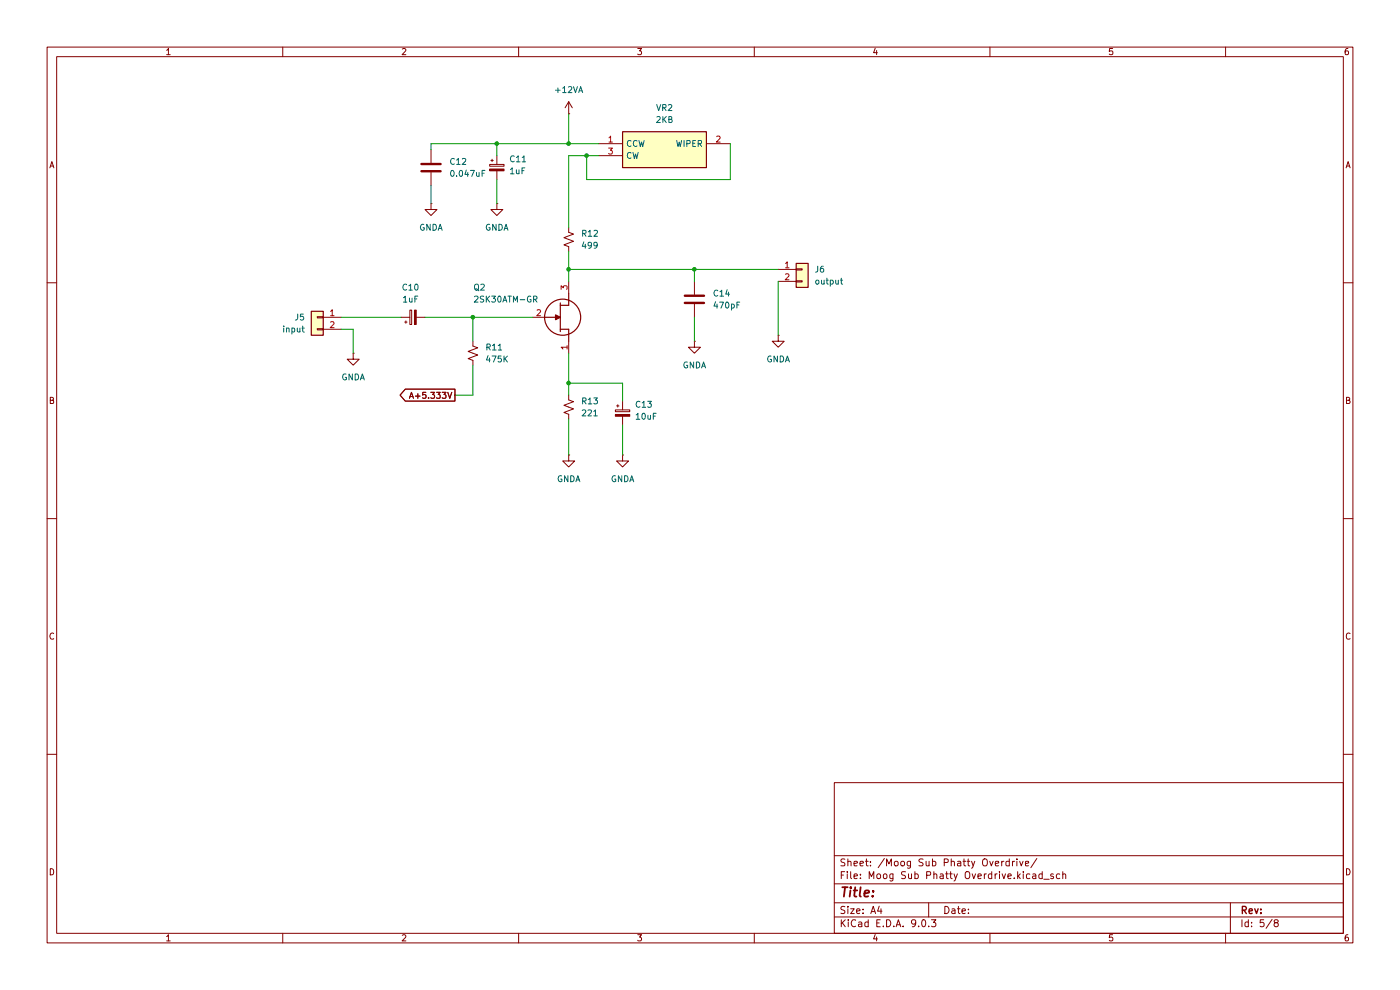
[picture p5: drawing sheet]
(kicad_sch
 (version 20250114)
 (generator "eeschema")
 (generator_version "9.0")
 (paper "A4")
 (lib_symbols
  (symbol "Connector_Generic:Conn_01x02"
   (pin_names
    (offset 1.016) (hide yes)) (exclude_from_sim no) (in_bom yes) (on_board yes)
   (property "Reference" "J" (at 0 2.54 0) (effects (font (size 1.27 1.27))))
   (property "Value" "Conn_01x02" (at 0 -5.08 0) (effects (font (size 1.27 1.27))))
   (property "Footprint" "" (at 0 0 0) (effects (font (size 1.27 1.27)) (hide yes)))
   (property "Datasheet" "~" (at 0 0 0) (effects (font (size 1.27 1.27)) (hide yes)))
   (property "Description" "Generic connector, single row, 01x02, script generated (kicad-library-utils/schlib/autogen/connector/)" (at 0 0 0) (effects (font (size 1.27 1.27)) (hide yes)))
   (symbol "Conn_01x02_1_1"
    (rectangle (start -1.27 1.27) (end 1.27 -3.81) (stroke (width 0.254) (type default)) (fill (type background)))
    (rectangle (start -1.27 0.127) (end 0 -0.127) (stroke (width 0.1524) (type default)) (fill (type none)))
    (rectangle (start -1.27 -2.413) (end 0 -2.667) (stroke (width 0.1524) (type default)) (fill (type none)))
    (pin passive line (at -5.08 0 0) (length 3.81) (name "Pin_1" (effects (font (size 1.27 1.27)))) (number "1" (effects (font (size 1.27 1.27)))))
    (pin passive line (at -5.08 -2.54 0) (length 3.81) (name "Pin_2" (effects (font (size 1.27 1.27)))) (number "2" (effects (font (size 1.27 1.27))))))
   (embedded_fonts no))
  (symbol "Device:C"
   (pin_numbers (hide yes))
   (pin_names
    (offset 0.254)) (exclude_from_sim no) (in_bom yes) (on_board yes)
   (property "Reference" "C" (at 0.635 2.54 0) (effects (font (size 1.27 1.27)) (justify left)))
   (property "Value" "C" (at 0.635 -2.54 0) (effects (font (size 1.27 1.27)) (justify left)))
   (property "Footprint" "" (at 0.9652 -3.81 0) (effects (font (size 1.27 1.27)) (hide yes)))
   (property "Datasheet" "~" (at 0 0 0) (effects (font (size 1.27 1.27)) (hide yes)))
   (property "Description" "Unpolarized capacitor" (at 0 0 0) (effects (font (size 1.27 1.27)) (hide yes)))
   (symbol "C_0_1"
    (polyline (pts (xy -2.032 0.762) (xy 2.032 0.762)) (stroke (width 0.508) (type default)) (fill (type none)))
    (polyline (pts (xy -2.032 -0.762) (xy 2.032 -0.762)) (stroke (width 0.508) (type default)) (fill (type none))))
   (symbol "C_1_1"
    (pin passive line (at 0 3.81 270) (length 2.794) (name "~" (effects (font (size 1.27 1.27)))) (number "1" (effects (font (size 1.27 1.27)))))
    (pin passive line (at 0 -3.81 90) (length 2.794) (name "~" (effects (font (size 1.27 1.27)))) (number "2" (effects (font (size 1.27 1.27))))))
   (embedded_fonts no))
  (symbol "Device:C_Polarized_Small"
   (pin_numbers (hide yes))
   (pin_names
    (offset 0.254) (hide yes)) (exclude_from_sim no) (in_bom yes) (on_board yes)
   (property "Reference" "C" (at 0.254 1.778 0) (effects (font (size 1.27 1.27)) (justify left)))
   (property "Value" "C_Polarized_Small" (at 0.254 -2.032 0) (effects (font (size 1.27 1.27)) (justify left)))
   (property "Footprint" "" (at 0 0 0) (effects (font (size 1.27 1.27)) (hide yes)))
   (property "Datasheet" "~" (at 0 0 0) (effects (font (size 1.27 1.27)) (hide yes)))
   (property "Description" "Polarized capacitor, small symbol" (at 0 0 0) (effects (font (size 1.27 1.27)) (hide yes)))
   (symbol "C_Polarized_Small_0_1"
    (rectangle (start -1.524 0.6858) (end 1.524 0.3048) (stroke (width 0) (type default)) (fill (type none)))
    (rectangle (start -1.524 -0.3048) (end 1.524 -0.6858) (stroke (width 0) (type default)) (fill (type outline)))
    (polyline (pts (xy -1.27 1.524) (xy -0.762 1.524)) (stroke (width 0) (type default)) (fill (type none)))
    (polyline (pts (xy -1.016 1.27) (xy -1.016 1.778)) (stroke (width 0) (type default)) (fill (type none))))
   (symbol "C_Polarized_Small_1_1"
    (pin passive line (at 0 2.54 270) (length 1.8542) (name "~" (effects (font (size 1.27 1.27)))) (number "1" (effects (font (size 1.27 1.27)))))
    (pin passive line (at 0 -2.54 90) (length 1.8542) (name "~" (effects (font (size 1.27 1.27)))) (number "2" (effects (font (size 1.27 1.27))))))
   (embedded_fonts no))
  (symbol "Device:R_Small_US"
   (pin_numbers (hide yes))
   (pin_names
    (offset 0.254) (hide yes)) (exclude_from_sim no) (in_bom yes) (on_board yes)
   (property "Reference" "R" (at 0.762 0.508 0) (effects (font (size 1.27 1.27)) (justify left)))
   (property "Value" "R_Small_US" (at 0.762 -1.016 0) (effects (font (size 1.27 1.27)) (justify left)))
   (property "Footprint" "" (at 0 0 0) (effects (font (size 1.27 1.27)) (hide yes)))
   (property "Datasheet" "~" (at 0 0 0) (effects (font (size 1.27 1.27)) (hide yes)))
   (property "Description" "Resistor, small US symbol" (at 0 0 0) (effects (font (size 1.27 1.27)) (hide yes)))
   (symbol "R_Small_US_1_1"
    (polyline (pts (xy 0 1.524) (xy 1.016 1.143) (xy 0 0.762) (xy -1.016 0.381) (xy 0 0)) (stroke (width 0) (type default)) (fill (type none)))
    (polyline (pts (xy 0 0) (xy 1.016 -0.381) (xy 0 -0.762) (xy -1.016 -1.143) (xy 0 -1.524)) (stroke (width 0) (type default)) (fill (type none)))
    (pin passive line (at 0 2.54 270) (length 1.016) (name "~" (effects (font (size 1.27 1.27)))) (number "1" (effects (font (size 1.27 1.27)))))
    (pin passive line (at 0 -2.54 90) (length 1.016) (name "~" (effects (font (size 1.27 1.27)))) (number "2" (effects (font (size 1.27 1.27))))))
   (embedded_fonts no))
  (symbol "SamacSys_Parts:2SK30ATM-GR"
   (pin_names (hide yes)) (exclude_from_sim no) (in_bom yes) (on_board yes)
   (property "Reference" "Q" (at 11.43 1.27 0) (effects (font (size 1.27 1.27)) (justify left top)))
   (property "Value" "2SK30ATM-GR" (at 11.43 -1.27 0) (effects (font (size 1.27 1.27)) (justify left top)))
   (property "Footprint" "2SK30ATMGR" (at 11.43 -101.27 0) (effects (font (size 1.27 1.27)) (justify left top) (hide yes)))
   (property "Datasheet" "https://www.tme.com/Document/45d943f10ed9aea181b6891d1cca0ac1/2SK30A.pdf" (at 11.43 -201.27 0) (effects (font (size 1.27 1.27)) (justify left top) (hide yes)))
   (property "Description" "Transistor: N-JFET; unipolar; 50V; 6.5mA; TO92" (at 0 0 0) (effects (font (size 1.27 1.27)) (hide yes)))
   (property "Height" "6.5" (at 11.43 -401.27 0) (effects (font (size 1.27 1.27)) (justify left top) (hide yes)))
   (property "Manufacturer_Name" "Toshiba" (at 11.43 -501.27 0) (effects (font (size 1.27 1.27)) (justify left top) (hide yes)))
   (property "Manufacturer_Part_Number" "2SK30ATM-GR" (at 11.43 -601.27 0) (effects (font (size 1.27 1.27)) (justify left top) (hide yes)))
   (property "Mouser Part Number" "" (at 11.43 -701.27 0) (effects (font (size 1.27 1.27)) (justify left top) (hide yes)))
   (property "Mouser Price/Stock" "" (at 11.43 -801.27 0) (effects (font (size 1.27 1.27)) (justify left top) (hide yes)))
   (property "Arrow Part Number" "" (at 11.43 -901.27 0) (effects (font (size 1.27 1.27)) (justify left top) (hide yes)))
   (property "Arrow Price/Stock" "" (at 11.43 -1001.27 0) (effects (font (size 1.27 1.27)) (justify left top) (hide yes)))
   (symbol "2SK30ATM-GR_1_1"
    (polyline (pts (xy 2.54 0) (xy 5.842 0)) (stroke (width 0.254) (type default)) (fill (type none)))
    (polyline (pts (xy 5.842 3.048) (xy 5.842 -3.048)) (stroke (width 0.254) (type default)) (fill (type none)))
    (polyline (pts (xy 5.842 0) (xy 4.826 -0.508) (xy 4.826 0.508) (xy 5.842 0)) (stroke (width 0.254) (type default)) (fill (type outline)))
    (polyline (pts (xy 5.842 -2.54) (xy 7.62 -2.54)) (stroke (width 0.254) (type default)) (fill (type none)))
    (circle (center 6.35 0) (radius 3.81) (stroke (width 0.254) (type default)) (fill (type none)))
    (polyline (pts (xy 7.62 2.54) (xy 5.842 2.54)) (stroke (width 0.254) (type default)) (fill (type none)))
    (polyline (pts (xy 7.62 2.54) (xy 7.62 5.08)) (stroke (width 0.254) (type default)) (fill (type none)))
    (polyline (pts (xy 7.62 -5.08) (xy 7.62 -2.54)) (stroke (width 0.254) (type default)) (fill (type none)))
    (pin passive line (at 0 0 0) (length 2.54) (name "G" (effects (font (size 1.27 1.27)))) (number "2" (effects (font (size 1.27 1.27)))))
    (pin passive line (at 7.62 7.62 270) (length 2.54) (name "D" (effects (font (size 1.27 1.27)))) (number "3" (effects (font (size 1.27 1.27)))))
    (pin passive line (at 7.62 -7.62 90) (length 2.54) (name "S" (effects (font (size 1.27 1.27)))) (number "1" (effects (font (size 1.27 1.27))))))
   (embedded_fonts no))
  (symbol "SamacSys_Parts:3362P-1-103LF" (exclude_from_sim no) (in_bom yes) (on_board yes)
   (property "Reference" "VR" (at 24.13 7.62 0) (effects (font (size 1.27 1.27)) (justify left top)))
   (property "Value" "3362P-1-103LF" (at 24.13 5.08 0) (effects (font (size 1.27 1.27)) (justify left top)))
   (property "Footprint" "3362P_1" (at 24.13 -94.92 0) (effects (font (size 1.27 1.27)) (justify left top) (hide yes)))
   (property "Datasheet" "https://datasheet.datasheetarchive.com/originals/distributors/SFDatasheet-6/sf-000139931.pdf" (at 24.13 -194.92 0) (effects (font (size 1.27 1.27)) (justify left top) (hide yes)))
   (property "Description" "10k, Through Hole Trimmer Potentiometer 0.5W Top Adjust Bourns, 3362" (at 0 0 0) (effects (font (size 1.27 1.27)) (hide yes)))
   (property "Height" "" (at 24.13 -394.92 0) (effects (font (size 1.27 1.27)) (justify left top) (hide yes)))
   (property "Manufacturer_Name" "Bourns" (at 24.13 -494.92 0) (effects (font (size 1.27 1.27)) (justify left top) (hide yes)))
   (property "Manufacturer_Part_Number" "3362P-1-103LF" (at 24.13 -594.92 0) (effects (font (size 1.27 1.27)) (justify left top) (hide yes)))
   (property "Mouser Part Number" "652-3362P-1-103LF" (at 24.13 -694.92 0) (effects (font (size 1.27 1.27)) (justify left top) (hide yes)))
   (property "Mouser Price/Stock" "https://www.mouser.co.uk/ProductDetail/Bourns/3362P-1-103LF?qs=tS7CBNq%252BQ07BavGNEQud%252BA%3D%3D" (at 24.13 -794.92 0) (effects (font (size 1.27 1.27)) (justify left top) (hide yes)))
   (property "Arrow Part Number" "3362P-1-103LF" (at 24.13 -894.92 0) (effects (font (size 1.27 1.27)) (justify left top) (hide yes)))
   (property "Arrow Price/Stock" "https://www.arrow.com/en/products/3362p-1-103lf/bourns?utm_currency=USD&region=nac" (at 24.13 -994.92 0) (effects (font (size 1.27 1.27)) (justify left top) (hide yes)))
   (symbol "3362P-1-103LF_1_1"
    (rectangle (start 5.08 2.54) (end 22.86 -5.08) (stroke (width 0.254) (type default)) (fill (type background)))
    (pin passive line (at 0 0 0) (length 5.08) (name "CCW" (effects (font (size 1.27 1.27)))) (number "1" (effects (font (size 1.27 1.27)))))
    (pin passive line (at 0 -2.54 0) (length 5.08) (name "CW" (effects (font (size 1.27 1.27)))) (number "3" (effects (font (size 1.27 1.27)))))
    (pin passive line (at 27.94 0 180) (length 5.08) (name "WIPER" (effects (font (size 1.27 1.27)))) (number "2" (effects (font (size 1.27 1.27))))))
   (embedded_fonts no))
  (symbol "power:+12VA"
   (power)
   (pin_numbers (hide yes))
   (pin_names
    (offset 0) (hide yes)) (exclude_from_sim no) (in_bom yes) (on_board yes)
   (property "Reference" "#PWR" (at 0 -3.81 0) (effects (font (size 1.27 1.27)) (hide yes)))
   (property "Value" "+12VA" (at 0 3.556 0) (effects (font (size 1.27 1.27))))
   (property "Footprint" "" (at 0 0 0) (effects (font (size 1.27 1.27)) (hide yes)))
   (property "Datasheet" "" (at 0 0 0) (effects (font (size 1.27 1.27)) (hide yes)))
   (property "Description" "Power symbol creates a global label with name \"+12VA\"" (at 0 0 0) (effects (font (size 1.27 1.27)) (hide yes)))
   (symbol "+12VA_0_1"
    (polyline (pts (xy -0.762 1.27) (xy 0 2.54)) (stroke (width 0) (type default)) (fill (type none)))
    (polyline (pts (xy 0 2.54) (xy 0.762 1.27)) (stroke (width 0) (type default)) (fill (type none)))
    (polyline (pts (xy 0 0) (xy 0 2.54)) (stroke (width 0) (type default)) (fill (type none))))
   (symbol "+12VA_1_1"
    (pin power_in line (at 0 0 90) (length 0) (name "~" (effects (font (size 1.27 1.27)))) (number "1" (effects (font (size 1.27 1.27))))))
   (embedded_fonts no))
  (symbol "power:GNDA"
   (power)
   (pin_numbers (hide yes))
   (pin_names
    (offset 0) (hide yes)) (exclude_from_sim no) (in_bom yes) (on_board yes)
   (property "Reference" "#PWR" (at 0 -6.35 0) (effects (font (size 1.27 1.27)) (hide yes)))
   (property "Value" "GNDA" (at 0 -3.81 0) (effects (font (size 1.27 1.27))))
   (property "Footprint" "" (at 0 0 0) (effects (font (size 1.27 1.27)) (hide yes)))
   (property "Datasheet" "" (at 0 0 0) (effects (font (size 1.27 1.27)) (hide yes)))
   (property "Description" "Power symbol creates a global label with name \"GNDA\" , analog ground" (at 0 0 0) (effects (font (size 1.27 1.27)) (hide yes)))
   (symbol "GNDA_0_1"
    (polyline (pts (xy 0 0) (xy 0 -1.27) (xy 1.27 -1.27) (xy 0 -2.54) (xy -1.27 -1.27) (xy 0 -1.27)) (stroke (width 0) (type default)) (fill (type none))))
   (symbol "GNDA_1_1"
    (pin power_in line (at 0 0 270) (length 0) (name "~" (effects (font (size 1.27 1.27)))) (number "1" (effects (font (size 1.27 1.27))))))
   (embedded_fonts no)))
 (junction
  (at 120.65 30.48)
  (diameter 0)
  (color 0 0 0 0))
 (junction
  (at 124.46 33.02)
  (diameter 0)
  (color 0 0 0 0))
 (junction
  (at 147.32 57.15)
  (diameter 0)
  (color 0 0 0 0))
 (junction
  (at 120.65 57.15)
  (diameter 0)
  (color 0 0 0 0))
 (junction
  (at 105.41 30.48)
  (diameter 0)
  (color 0 0 0 0))
 (junction
  (at 100.33 67.31)
  (diameter 0)
  (color 0 0 0 0))
 (junction
  (at 120.65 81.28)
  (diameter 0)
  (color 0 0 0 0))
 (wire
  (pts (xy 100.33 77.47) (xy 100.33 83.82))
  (stroke (width 0) (type default)))
 (wire
  (pts (xy 100.33 67.31) (xy 113.03 67.31))
  (stroke (width 0) (type default)))
 (wire
  (pts (xy 100.33 67.31) (xy 100.33 72.39))
  (stroke (width 0) (type default)))
 (wire
  (pts (xy 120.65 57.15) (xy 120.65 59.69))
  (stroke (width 0) (type default)))
 (wire
  (pts (xy 120.65 57.15) (xy 147.32 57.15))
  (stroke (width 0) (type default)))
 (wire
  (pts (xy 124.46 33.02) (xy 120.65 33.02))
  (stroke (width 0) (type default)))
 (wire
  (pts (xy 91.44 31.75) (xy 91.44 30.48))
  (stroke (width 0) (type default)))
 (wire
  (pts (xy 147.32 57.15) (xy 147.32 59.69))
  (stroke (width 0) (type default)))
 (wire
  (pts (xy 91.44 30.48) (xy 105.41 30.48))
  (stroke (width 0) (type default)))
 (wire
  (pts (xy 154.94 38.1) (xy 154.94 30.48))
  (stroke (width 0) (type default)))
 (wire
  (pts (xy 147.32 67.31) (xy 147.32 72.39))
  (stroke (width 0) (type default)))
 (wire
  (pts (xy 124.46 38.1) (xy 154.94 38.1))
  (stroke (width 0) (type default)))
 (wire
  (pts (xy 120.65 81.28) (xy 120.65 83.82))
  (stroke (width 0) (type default)))
 (wire
  (pts (xy 105.41 38.1) (xy 105.41 43.18))
  (stroke (width 0) (type default)))
 (wire
  (pts (xy 124.46 33.02) (xy 124.46 38.1))
  (stroke (width 0) (type default)))
 (wire
  (pts (xy 165.1 59.69) (xy 165.1 71.12))
  (stroke (width 0) (type default)))
 (wire
  (pts (xy 120.65 33.02) (xy 120.65 48.26))
  (stroke (width 0) (type default)))
 (wire
  (pts (xy 91.44 39.37) (xy 91.44 43.18))
  (stroke (width 0) (type default)))
 (wire
  (pts (xy 90.17 67.31) (xy 100.33 67.31))
  (stroke (width 0) (type default)))
 (wire
  (pts (xy 105.41 30.48) (xy 120.65 30.48))
  (stroke (width 0) (type default)))
 (wire
  (pts (xy 100.33 83.82) (xy 96.52 83.82))
  (stroke (width 0) (type default)))
 (wire
  (pts (xy 132.08 90.17) (xy 132.08 96.52))
  (stroke (width 0) (type default)))
 (wire
  (pts (xy 120.65 30.48) (xy 120.65 24.13))
  (stroke (width 0) (type default)))
 (wire
  (pts (xy 147.32 57.15) (xy 165.1 57.15))
  (stroke (width 0) (type default)))
 (wire
  (pts (xy 132.08 81.28) (xy 132.08 85.09))
  (stroke (width 0) (type default)))
 (wire
  (pts (xy 120.65 53.34) (xy 120.65 57.15))
  (stroke (width 0) (type default)))
 (wire
  (pts (xy 120.65 30.48) (xy 127 30.48))
  (stroke (width 0) (type default)))
 (wire
  (pts (xy 120.65 74.93) (xy 120.65 81.28))
  (stroke (width 0) (type default)))
 (wire
  (pts (xy 74.93 69.85) (xy 74.93 74.93))
  (stroke (width 0) (type default)))
 (wire
  (pts (xy 105.41 30.48) (xy 105.41 33.02))
  (stroke (width 0) (type default)))
 (wire
  (pts (xy 120.65 81.28) (xy 132.08 81.28))
  (stroke (width 0) (type default)))
 (wire
  (pts (xy 127 33.02) (xy 124.46 33.02))
  (stroke (width 0) (type default)))
 (wire
  (pts (xy 72.39 67.31) (xy 85.09 67.31))
  (stroke (width 0) (type default)))
 (wire
  (pts (xy 120.65 88.9) (xy 120.65 96.52))
  (stroke (width 0) (type default)))
 (wire
  (pts (xy 72.39 69.85) (xy 74.93 69.85))
  (stroke (width 0) (type default)))
 (global_label "A+5.333V"
  (shape output)
  (at 96.52 83.82 180)
  (fields_autoplaced yes)
  (effects (font (size 1.27 1.27)) (justify right))
  (property "Intersheetrefs" "${INTERSHEET_REFS}" (at 84.3424 83.82 0) (effects (font (size 1.27 1.27)) (justify right) (hide yes))))
 (symbol
  (lib_id "Device:C_Polarized_Small")
  (at 132.08 87.63 0)
  (unit 1)
  (exclude_from_sim no)
  (in_bom yes)
  (on_board yes)
  (dnp no)
  (fields_autoplaced yes)
  (property "Reference" "C13" (at 134.62 85.8138 0) (effects (font (size 1.27 1.27)) (justify left)))
  (property "Value" "10uF" (at 134.62 88.3538 0) (effects (font (size 1.27 1.27)) (justify left)))
  (property "Footprint" "Capacitor_THT:CP_Radial_D5.0mm_P2.50mm" (at 132.08 87.63 0) (effects (font (size 1.27 1.27)) (hide yes)))
  (property "Datasheet" "~" (at 132.08 87.63 0) (effects (font (size 1.27 1.27)) (hide yes)))
  (property "Description" "Polarized capacitor, small symbol" (at 132.08 87.63 0) (effects (font (size 1.27 1.27)) (hide yes)))
  (property "Sim.Type" "" (at 132.08 87.63 0) (effects (font (size 1.27 1.27)) (hide yes)))
  (pin "2")
  (pin "1"))
 (symbol
  (lib_id "power:GNDA")
  (at 147.32 72.39 0)
  (unit 1)
  (exclude_from_sim no)
  (in_bom yes)
  (on_board yes)
  (dnp no)
  (fields_autoplaced yes)
  (property "Reference" "#PWR027" (at 147.32 78.74 0) (effects (font (size 1.27 1.27)) (hide yes)))
  (property "Value" "GNDA" (at 147.32 77.47 0) (effects (font (size 1.27 1.27))))
  (property "Footprint" "" (at 147.32 72.39 0) (effects (font (size 1.27 1.27)) (hide yes)))
  (property "Datasheet" "" (at 147.32 72.39 0) (effects (font (size 1.27 1.27)) (hide yes)))
  (property "Description" "Power symbol creates a global label with name \"GNDA\" , analog ground" (at 147.32 72.39 0) (effects (font (size 1.27 1.27)) (hide yes)))
  (pin "1"))
 (symbol
  (lib_id "power:GNDA")
  (at 132.08 96.52 0)
  (unit 1)
  (exclude_from_sim no)
  (in_bom yes)
  (on_board yes)
  (dnp no)
  (fields_autoplaced yes)
  (property "Reference" "#PWR026" (at 132.08 102.87 0) (effects (font (size 1.27 1.27)) (hide yes)))
  (property "Value" "GNDA" (at 132.08 101.6 0) (effects (font (size 1.27 1.27))))
  (property "Footprint" "" (at 132.08 96.52 0) (effects (font (size 1.27 1.27)) (hide yes)))
  (property "Datasheet" "" (at 132.08 96.52 0) (effects (font (size 1.27 1.27)) (hide yes)))
  (property "Description" "Power symbol creates a global label with name \"GNDA\" , analog ground" (at 132.08 96.52 0) (effects (font (size 1.27 1.27)) (hide yes)))
  (pin "1"))
 (symbol
  (lib_id "SamacSys_Parts:3362P-1-103LF")
  (at 127 30.48 0)
  (unit 1)
  (exclude_from_sim no)
  (in_bom yes)
  (on_board yes)
  (dnp no)
  (fields_autoplaced yes)
  (property "Reference" "VR2" (at 140.97 22.86 0) (effects (font (size 1.27 1.27))))
  (property "Value" "2KB" (at 140.97 25.4 0) (effects (font (size 1.27 1.27))))
  (property "Footprint" "SamacSys_parts:3362P_1" (at 151.13 125.4 0) (effects (font (size 1.27 1.27)) (justify left top) (hide yes)))
  (property "Datasheet" "https://datasheet.datasheetarchive.com/originals/distributors/SFDatasheet-6/sf-000139931.pdf" (at 151.13 225.4 0) (effects (font (size 1.27 1.27)) (justify left top) (hide yes)))
  (property "Description" "10k, Through Hole Trimmer Potentiometer 0.5W Top Adjust Bourns, 3362" (at 127 30.48 0) (effects (font (size 1.27 1.27)) (hide yes)))
  (property "Height" "" (at 151.13 425.4 0) (effects (font (size 1.27 1.27)) (justify left top) (hide yes)))
  (property "Manufacturer_Name" "Bourns" (at 151.13 525.4 0) (effects (font (size 1.27 1.27)) (justify left top) (hide yes)))
  (property "Manufacturer_Part_Number" "3362P-1-103LF" (at 151.13 625.4 0) (effects (font (size 1.27 1.27)) (justify left top) (hide yes)))
  (property "Mouser Part Number" "652-3362P-1-103LF" (at 151.13 725.4 0) (effects (font (size 1.27 1.27)) (justify left top) (hide yes)))
  (property "Mouser Price/Stock" "https://www.mouser.co.uk/ProductDetail/Bourns/3362P-1-103LF?qs=tS7CBNq%252BQ07BavGNEQud%252BA%3D%3D" (at 151.13 825.4 0) (effects (font (size 1.27 1.27)) (justify left top) (hide yes)))
  (property "Arrow Part Number" "3362P-1-103LF" (at 151.13 925.4 0) (effects (font (size 1.27 1.27)) (justify left top) (hide yes)))
  (property "Arrow Price/Stock" "https://www.arrow.com/en/products/3362p-1-103lf/bourns?utm_currency=USD&region=nac" (at 151.13 1025.4 0) (effects (font (size 1.27 1.27)) (justify left top) (hide yes)))
  (property "Sim.Type" "" (at 127 30.48 0) (effects (font (size 1.27 1.27)) (hide yes)))
  (pin "3")
  (pin "2")
  (pin "1"))
 (symbol
  (lib_id "Device:R_Small_US")
  (at 120.65 50.8 0)
  (unit 1)
  (exclude_from_sim no)
  (in_bom yes)
  (on_board yes)
  (dnp no)
  (fields_autoplaced yes)
  (property "Reference" "R12" (at 123.19 49.5299 0) (effects (font (size 1.27 1.27)) (justify left)))
  (property "Value" "499" (at 123.19 52.0699 0) (effects (font (size 1.27 1.27)) (justify left)))
  (property "Footprint" "Resistor_THT:R_Axial_DIN0204_L3.6mm_D1.6mm_P2.54mm_Vertical" (at 120.65 50.8 0) (effects (font (size 1.27 1.27)) (hide yes)))
  (property "Datasheet" "~" (at 120.65 50.8 0) (effects (font (size 1.27 1.27)) (hide yes)))
  (property "Description" "Resistor, small US symbol" (at 120.65 50.8 0) (effects (font (size 1.27 1.27)) (hide yes)))
  (property "Sim.Type" "" (at 120.65 50.8 0) (effects (font (size 1.27 1.27)) (hide yes)))
  (pin "2")
  (pin "1"))
 (symbol
  (lib_id "Device:C_Polarized_Small")
  (at 105.41 35.56 0)
  (unit 1)
  (exclude_from_sim no)
  (in_bom yes)
  (on_board yes)
  (dnp no)
  (fields_autoplaced yes)
  (property "Reference" "C11" (at 107.95 33.7438 0) (effects (font (size 1.27 1.27)) (justify left)))
  (property "Value" "1uF" (at 107.95 36.2838 0) (effects (font (size 1.27 1.27)) (justify left)))
  (property "Footprint" "Capacitor_THT:CP_Radial_D5.0mm_P2.50mm" (at 105.41 35.56 0) (effects (font (size 1.27 1.27)) (hide yes)))
  (property "Datasheet" "~" (at 105.41 35.56 0) (effects (font (size 1.27 1.27)) (hide yes)))
  (property "Description" "Polarized capacitor, small symbol" (at 105.41 35.56 0) (effects (font (size 1.27 1.27)) (hide yes)))
  (property "Sim.Type" "" (at 105.41 35.56 0) (effects (font (size 1.27 1.27)) (hide yes)))
  (pin "2")
  (pin "1"))
 (symbol
  (lib_id "power:GNDA")
  (at 165.1 71.12 0)
  (unit 1)
  (exclude_from_sim no)
  (in_bom yes)
  (on_board yes)
  (dnp no)
  (fields_autoplaced yes)
  (property "Reference" "#PWR020" (at 165.1 77.47 0) (effects (font (size 1.27 1.27)) (hide yes)))
  (property "Value" "GNDA" (at 165.1 76.2 0) (effects (font (size 1.27 1.27))))
  (property "Footprint" "" (at 165.1 71.12 0) (effects (font (size 1.27 1.27)) (hide yes)))
  (property "Datasheet" "" (at 165.1 71.12 0) (effects (font (size 1.27 1.27)) (hide yes)))
  (property "Description" "Power symbol creates a global label with name \"GNDA\" , analog ground" (at 165.1 71.12 0) (effects (font (size 1.27 1.27)) (hide yes)))
  (pin "1"))
 (symbol
  (lib_id "power:GNDA")
  (at 74.93 74.93 0)
  (unit 1)
  (exclude_from_sim no)
  (in_bom yes)
  (on_board yes)
  (dnp no)
  (fields_autoplaced yes)
  (property "Reference" "#PWR019" (at 74.93 81.28 0) (effects (font (size 1.27 1.27)) (hide yes)))
  (property "Value" "GNDA" (at 74.93 80.01 0) (effects (font (size 1.27 1.27))))
  (property "Footprint" "" (at 74.93 74.93 0) (effects (font (size 1.27 1.27)) (hide yes)))
  (property "Datasheet" "" (at 74.93 74.93 0) (effects (font (size 1.27 1.27)) (hide yes)))
  (property "Description" "Power symbol creates a global label with name \"GNDA\" , analog ground" (at 74.93 74.93 0) (effects (font (size 1.27 1.27)) (hide yes)))
  (pin "1"))
 (symbol
  (lib_id "Device:R_Small_US")
  (at 120.65 86.36 0)
  (unit 1)
  (exclude_from_sim no)
  (in_bom yes)
  (on_board yes)
  (dnp no)
  (fields_autoplaced yes)
  (property "Reference" "R13" (at 123.19 85.0899 0) (effects (font (size 1.27 1.27)) (justify left)))
  (property "Value" "221" (at 123.19 87.6299 0) (effects (font (size 1.27 1.27)) (justify left)))
  (property "Footprint" "Resistor_THT:R_Axial_DIN0204_L3.6mm_D1.6mm_P2.54mm_Vertical" (at 120.65 86.36 0) (effects (font (size 1.27 1.27)) (hide yes)))
  (property "Datasheet" "~" (at 120.65 86.36 0) (effects (font (size 1.27 1.27)) (hide yes)))
  (property "Description" "Resistor, small US symbol" (at 120.65 86.36 0) (effects (font (size 1.27 1.27)) (hide yes)))
  (property "Sim.Type" "" (at 120.65 86.36 0) (effects (font (size 1.27 1.27)) (hide yes)))
  (pin "2")
  (pin "1"))
 (symbol
  (lib_id "Connector_Generic:Conn_01x02")
  (at 170.18 57.15 0)
  (unit 1)
  (exclude_from_sim no)
  (in_bom yes)
  (on_board yes)
  (dnp no)
  (property "Reference" "J6" (at 172.72 57.1499 0) (effects (font (size 1.27 1.27)) (justify left)))
  (property "Value" "output" (at 172.72 59.6899 0) (effects (font (size 1.27 1.27)) (justify left)))
  (property "Footprint" "Connector_PinHeader_2.54mm:PinHeader_1x02_P2.54mm_Vertical" (at 170.18 57.15 0) (effects (font (size 1.27 1.27)) (hide yes)))
  (property "Datasheet" "~" (at 170.18 57.15 0) (effects (font (size 1.27 1.27)) (hide yes)))
  (property "Description" "Generic connector, single row, 01x02, script generated (kicad-library-utils/schlib/autogen/connector/)" (at 170.18 57.15 0) (effects (font (size 1.27 1.27)) (hide yes)))
  (property "Sim.Type" "" (at 170.18 57.15 0) (effects (font (size 1.27 1.27)) (hide yes)))
  (pin "2")
  (pin "1"))
 (symbol
  (lib_id "power:GNDA")
  (at 91.44 43.18 0)
  (unit 1)
  (exclude_from_sim no)
  (in_bom yes)
  (on_board yes)
  (dnp no)
  (fields_autoplaced yes)
  (property "Reference" "#PWR023" (at 91.44 49.53 0) (effects (font (size 1.27 1.27)) (hide yes)))
  (property "Value" "GNDA" (at 91.44 48.26 0) (effects (font (size 1.27 1.27))))
  (property "Footprint" "" (at 91.44 43.18 0) (effects (font (size 1.27 1.27)) (hide yes)))
  (property "Datasheet" "" (at 91.44 43.18 0) (effects (font (size 1.27 1.27)) (hide yes)))
  (property "Description" "Power symbol creates a global label with name \"GNDA\" , analog ground" (at 91.44 43.18 0) (effects (font (size 1.27 1.27)) (hide yes)))
  (pin "1"))
 (symbol
  (lib_id "Device:R_Small_US")
  (at 100.33 74.93 0)
  (unit 1)
  (exclude_from_sim no)
  (in_bom yes)
  (on_board yes)
  (dnp no)
  (fields_autoplaced yes)
  (property "Reference" "R11" (at 102.87 73.6599 0) (effects (font (size 1.27 1.27)) (justify left)))
  (property "Value" "475K" (at 102.87 76.1999 0) (effects (font (size 1.27 1.27)) (justify left)))
  (property "Footprint" "Resistor_THT:R_Axial_DIN0204_L3.6mm_D1.6mm_P2.54mm_Vertical" (at 100.33 74.93 0) (effects (font (size 1.27 1.27)) (hide yes)))
  (property "Datasheet" "~" (at 100.33 74.93 0) (effects (font (size 1.27 1.27)) (hide yes)))
  (property "Description" "Resistor, small US symbol" (at 100.33 74.93 0) (effects (font (size 1.27 1.27)) (hide yes)))
  (property "Sim.Type" "" (at 100.33 74.93 0) (effects (font (size 1.27 1.27)) (hide yes)))
  (pin "2")
  (pin "1"))
 (symbol
  (lib_id "SamacSys_Parts:2SK30ATM-GR")
  (at 113.03 67.31 0)
  (unit 1)
  (exclude_from_sim no)
  (in_bom yes)
  (on_board yes)
  (dnp no)
  (property "Reference" "Q2" (at 100.33 60.96 0) (effects (font (size 1.27 1.27)) (justify left)))
  (property "Value" "2SK30ATM-GR" (at 100.33 63.5 0) (effects (font (size 1.27 1.27)) (justify left)))
  (property "Footprint" "Package_TO_SOT_THT:TO-92_HandSolder" (at 124.46 168.58 0) (effects (font (size 1.27 1.27)) (justify left top) (hide yes)))
  (property "Datasheet" "https://www.tme.com/Document/45d943f10ed9aea181b6891d1cca0ac1/2SK30A.pdf" (at 124.46 268.58 0) (effects (font (size 1.27 1.27)) (justify left top) (hide yes)))
  (property "Description" "Transistor: N-JFET; unipolar; 50V; 6.5mA; TO92" (at 113.03 67.31 0) (effects (font (size 1.27 1.27)) (hide yes)))
  (property "Height" "6.5" (at 124.46 468.58 0) (effects (font (size 1.27 1.27)) (justify left top) (hide yes)))
  (property "Manufacturer_Name" "Toshiba" (at 124.46 568.58 0) (effects (font (size 1.27 1.27)) (justify left top) (hide yes)))
  (property "Manufacturer_Part_Number" "2SK30ATM-GR" (at 124.46 668.58 0) (effects (font (size 1.27 1.27)) (justify left top) (hide yes)))
  (property "Mouser Part Number" "" (at 124.46 768.58 0) (effects (font (size 1.27 1.27)) (justify left top) (hide yes)))
  (property "Mouser Price/Stock" "" (at 124.46 868.58 0) (effects (font (size 1.27 1.27)) (justify left top) (hide yes)))
  (property "Arrow Part Number" "" (at 124.46 968.58 0) (effects (font (size 1.27 1.27)) (justify left top) (hide yes)))
  (property "Arrow Price/Stock" "" (at 124.46 1068.58 0) (effects (font (size 1.27 1.27)) (justify left top) (hide yes)))
  (property "Sim.Type" "" (at 113.03 67.31 0) (effects (font (size 1.27 1.27)) (hide yes)))
  (pin "1")
  (pin "2")
  (pin "3"))
 (symbol
  (lib_id "power:GNDA")
  (at 120.65 96.52 0)
  (unit 1)
  (exclude_from_sim no)
  (in_bom yes)
  (on_board yes)
  (dnp no)
  (fields_autoplaced yes)
  (property "Reference" "#PWR021" (at 120.65 102.87 0) (effects (font (size 1.27 1.27)) (hide yes)))
  (property "Value" "GNDA" (at 120.65 101.6 0) (effects (font (size 1.27 1.27))))
  (property "Footprint" "" (at 120.65 96.52 0) (effects (font (size 1.27 1.27)) (hide yes)))
  (property "Datasheet" "" (at 120.65 96.52 0) (effects (font (size 1.27 1.27)) (hide yes)))
  (property "Description" "Power symbol creates a global label with name \"GNDA\" , analog ground" (at 120.65 96.52 0) (effects (font (size 1.27 1.27)) (hide yes)))
  (pin "1"))
 (symbol
  (lib_id "Connector_Generic:Conn_01x02")
  (at 67.31 67.31 0)
  (mirror y)
  (unit 1)
  (exclude_from_sim no)
  (in_bom yes)
  (on_board yes)
  (dnp no)
  (property "Reference" "J5" (at 64.77 67.3099 0) (effects (font (size 1.27 1.27)) (justify left)))
  (property "Value" "input" (at 64.77 69.8499 0) (effects (font (size 1.27 1.27)) (justify left)))
  (property "Footprint" "Connector_PinHeader_2.54mm:PinHeader_1x02_P2.54mm_Vertical" (at 67.31 67.31 0) (effects (font (size 1.27 1.27)) (hide yes)))
  (property "Datasheet" "~" (at 67.31 67.31 0) (effects (font (size 1.27 1.27)) (hide yes)))
  (property "Description" "Generic connector, single row, 01x02, script generated (kicad-library-utils/schlib/autogen/connector/)" (at 67.31 67.31 0) (effects (font (size 1.27 1.27)) (hide yes)))
  (property "Sim.Type" "" (at 67.31 67.31 0) (effects (font (size 1.27 1.27)) (hide yes)))
  (pin "2")
  (pin "1"))
 (symbol
  (lib_id "Device:C")
  (at 147.32 63.5 0)
  (unit 1)
  (exclude_from_sim no)
  (in_bom yes)
  (on_board yes)
  (dnp no)
  (fields_autoplaced yes)
  (property "Reference" "C14" (at 151.13 62.2299 0) (effects (font (size 1.27 1.27)) (justify left)))
  (property "Value" "470pF" (at 151.13 64.7699 0) (effects (font (size 1.27 1.27)) (justify left)))
  (property "Footprint" "Capacitor_THT:C_Disc_D5.0mm_W2.5mm_P5.00mm" (at 148.2852 67.31 0) (effects (font (size 1.27 1.27)) (hide yes)))
  (property "Datasheet" "~" (at 147.32 63.5 0) (effects (font (size 1.27 1.27)) (hide yes)))
  (property "Description" "Unpolarized capacitor" (at 147.32 63.5 0) (effects (font (size 1.27 1.27)) (hide yes)))
  (property "Sim.Type" "" (at 147.32 63.5 0) (effects (font (size 1.27 1.27)) (hide yes)))
  (pin "1")
  (pin "2"))
 (symbol
  (lib_id "power:+12VA")
  (at 120.65 24.13 0)
  (unit 1)
  (exclude_from_sim no)
  (in_bom yes)
  (on_board yes)
  (dnp no)
  (fields_autoplaced yes)
  (property "Reference" "#PWR022" (at 120.65 27.94 0) (effects (font (size 1.27 1.27)) (hide yes)))
  (property "Value" "+12VA" (at 120.65 19.05 0) (effects (font (size 1.27 1.27))))
  (property "Footprint" "" (at 120.65 24.13 0) (effects (font (size 1.27 1.27)) (hide yes)))
  (property "Datasheet" "" (at 120.65 24.13 0) (effects (font (size 1.27 1.27)) (hide yes)))
  (property "Description" "Power symbol creates a global label with name \"+12VA\"" (at 120.65 24.13 0) (effects (font (size 1.27 1.27)) (hide yes)))
  (pin "1"))
 (symbol
  (lib_id "Device:C_Polarized_Small")
  (at 87.63 67.31 90)
  (unit 1)
  (exclude_from_sim no)
  (in_bom yes)
  (on_board yes)
  (dnp no)
  (fields_autoplaced yes)
  (property "Reference" "C10" (at 87.0839 60.96 90) (effects (font (size 1.27 1.27))))
  (property "Value" "1uF" (at 87.0839 63.5 90) (effects (font (size 1.27 1.27))))
  (property "Footprint" "Capacitor_THT:CP_Radial_D5.0mm_P2.50mm" (at 87.63 67.31 0) (effects (font (size 1.27 1.27)) (hide yes)))
  (property "Datasheet" "~" (at 87.63 67.31 0) (effects (font (size 1.27 1.27)) (hide yes)))
  (property "Description" "Polarized capacitor, small symbol" (at 87.63 67.31 0) (effects (font (size 1.27 1.27)) (hide yes)))
  (property "Sim.Type" "" (at 87.63 67.31 90) (effects (font (size 1.27 1.27)) (hide yes)))
  (pin "2")
  (pin "1"))
 (symbol
  (lib_id "Device:C")
  (at 91.44 35.56 0)
  (unit 1)
  (exclude_from_sim no)
  (in_bom yes)
  (on_board yes)
  (dnp no)
  (fields_autoplaced yes)
  (property "Reference" "C12" (at 95.25 34.2899 0) (effects (font (size 1.27 1.27)) (justify left)))
  (property "Value" "0.047uF" (at 95.25 36.8299 0) (effects (font (size 1.27 1.27)) (justify left)))
  (property "Footprint" "Capacitor_THT:C_Disc_D5.0mm_W2.5mm_P5.00mm" (at 92.4052 39.37 0) (effects (font (size 1.27 1.27)) (hide yes)))
  (property "Datasheet" "~" (at 91.44 35.56 0) (effects (font (size 1.27 1.27)) (hide yes)))
  (property "Description" "Unpolarized capacitor" (at 91.44 35.56 0) (effects (font (size 1.27 1.27)) (hide yes)))
  (property "Sim.Type" "" (at 91.44 35.56 0) (effects (font (size 1.27 1.27)) (hide yes)))
  (pin "1")
  (pin "2"))
 (symbol
  (lib_id "power:GNDA")
  (at 105.41 43.18 0)
  (unit 1)
  (exclude_from_sim no)
  (in_bom yes)
  (on_board yes)
  (dnp no)
  (fields_autoplaced yes)
  (property "Reference" "#PWR025" (at 105.41 49.53 0) (effects (font (size 1.27 1.27)) (hide yes)))
  (property "Value" "GNDA" (at 105.41 48.26 0) (effects (font (size 1.27 1.27))))
  (property "Footprint" "" (at 105.41 43.18 0) (effects (font (size 1.27 1.27)) (hide yes)))
  (property "Datasheet" "" (at 105.41 43.18 0) (effects (font (size 1.27 1.27)) (hide yes)))
  (property "Description" "Power symbol creates a global label with name \"GNDA\" , analog ground" (at 105.41 43.18 0) (effects (font (size 1.27 1.27)) (hide yes)))
  (pin "1")))
